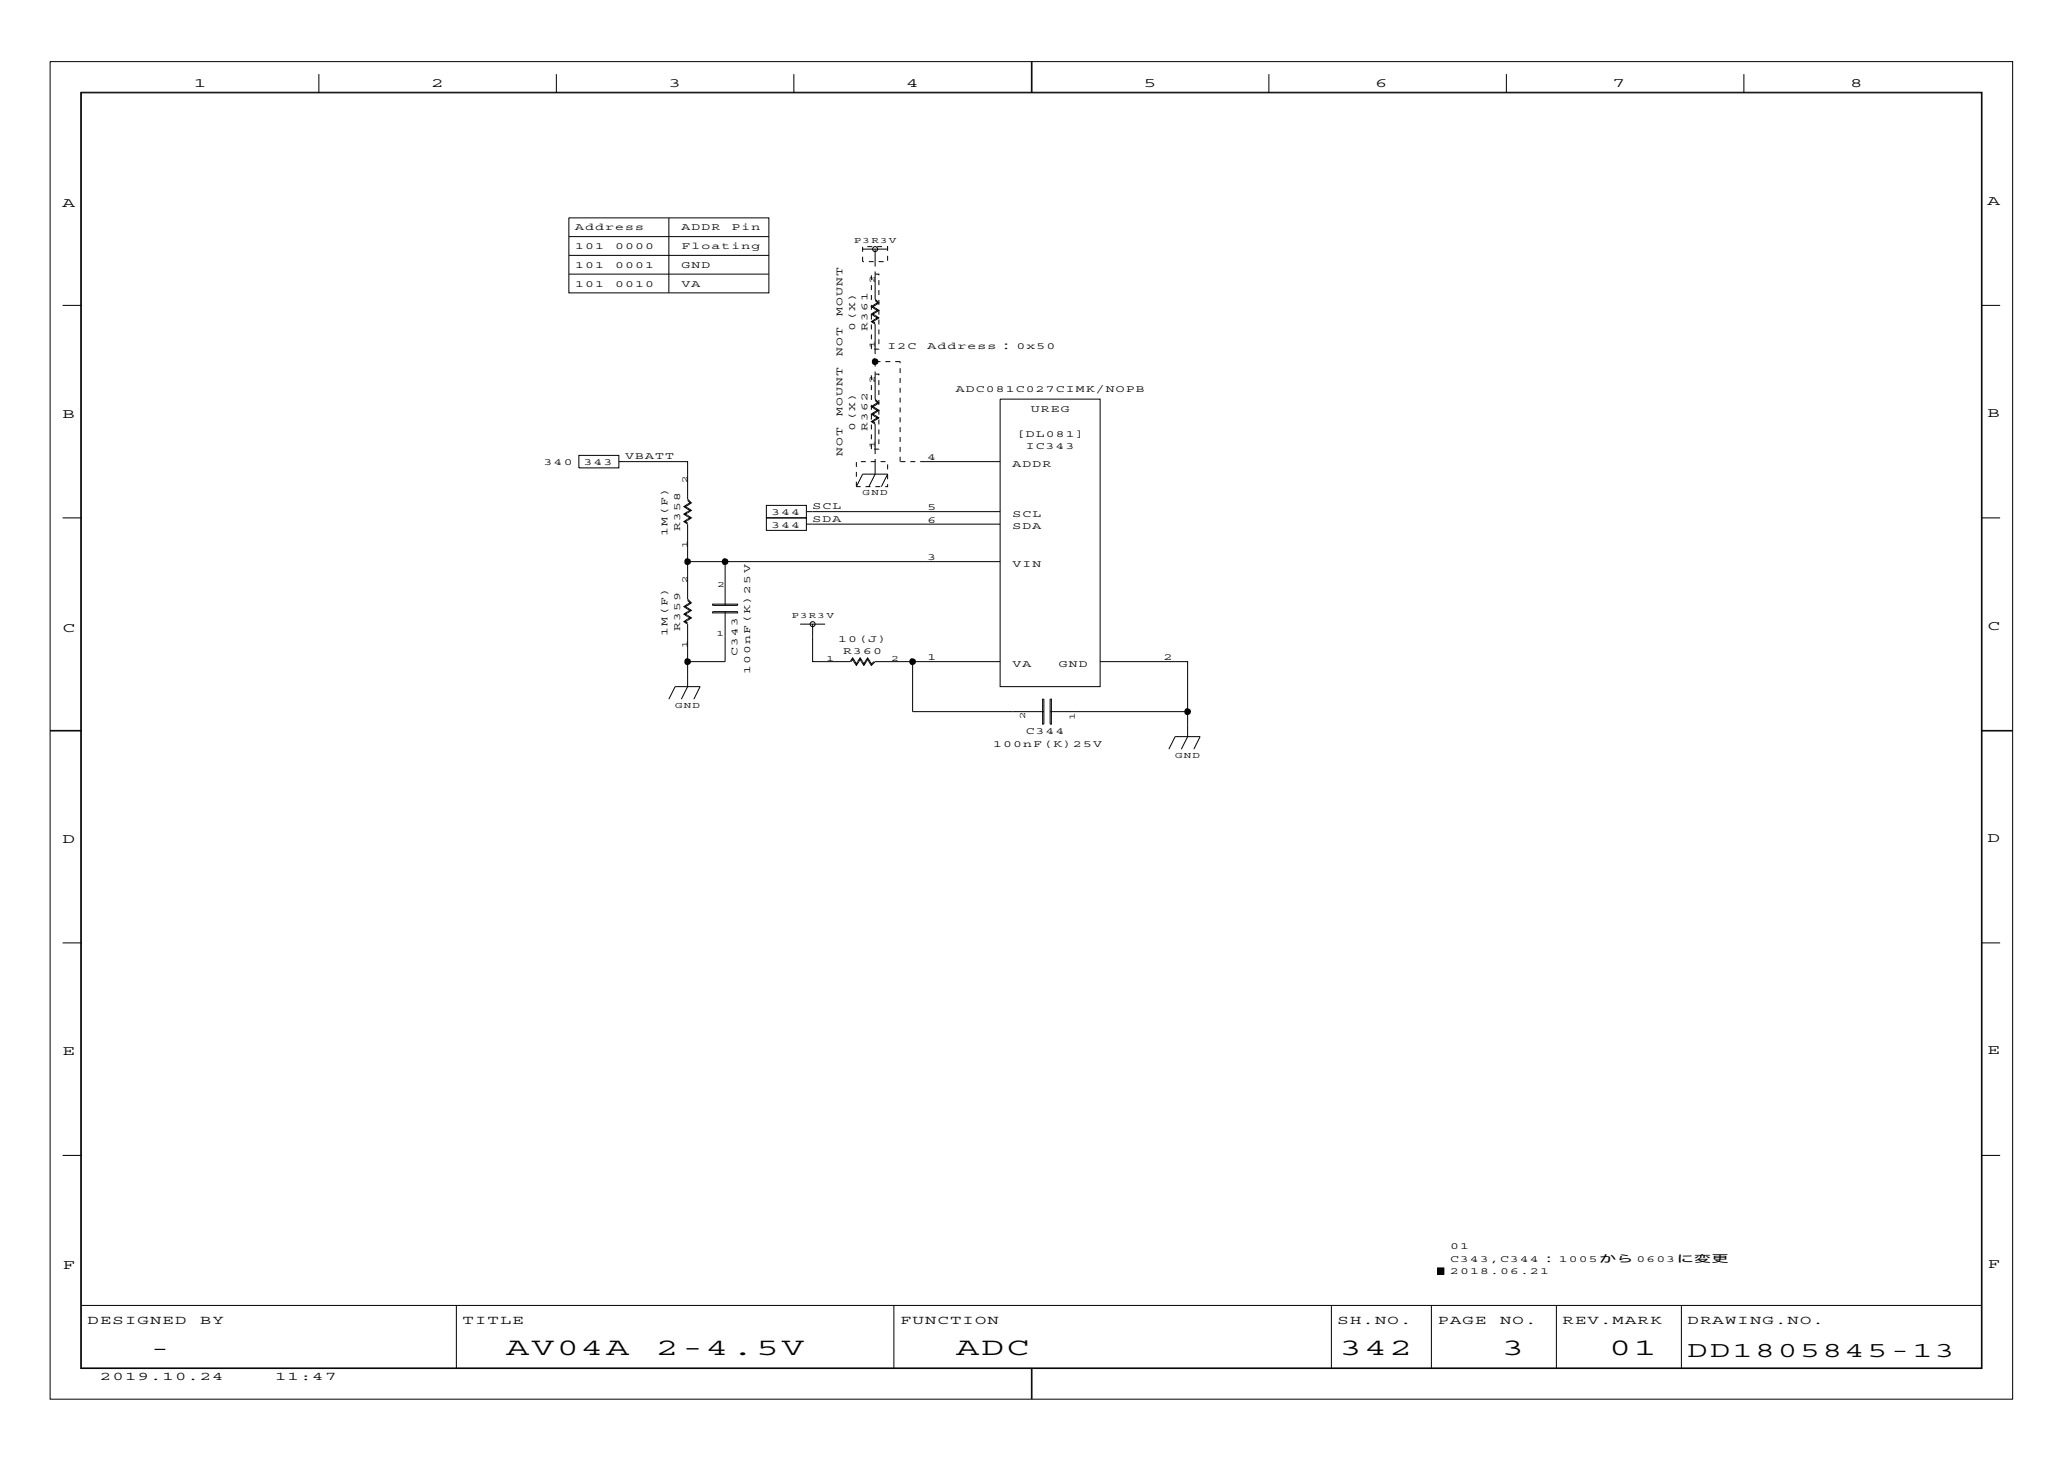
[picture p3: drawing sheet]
<svg xmlns="http://www.w3.org/2000/svg" width="297mm" height="210mm" viewBox="0 0 297 210" stroke-linecap="round" stroke-linejoin="round" font-family="sans-serif">
<g fill="none" stroke="#000" stroke-width=".14">
<path d="M7.2 8.9h282v192.1h-282zM11.6 13.3h273.2v183.3h-273.2zM11.7 13.3h273v183.2h-273zM45.8 10.6v2.7M79.9 10.6v2.7M114.1 10.6v2.7M148.2 8.9v4.4M148.3 8.9v4.4M182.3 10.6v2.7M216.4 10.6v2.7M250.6 10.6v2.7M81.7 31.3h28.8v10.8h-28.8z"/>
<path d="M81.7 34h28.8M81.7 36.7h28.8M81.7 39.4h28.8M96.1 31.3v10.8M123.9 35.5v.7M123.9 36.9v.7h.2M123.9 35.8h3.6M124.6 35.4h.7M124.8 37.6h.7M125.2 39.6v.7M125.7 39.4h.6v.2M125.7 39v4l.6 .5-.9 .6 .9 .5-.9 .5 .9 .6-.9 .5 .3 .2"/>
<path d="M125.7 37.6v.7M125.7 35.8v1.8M126 35.4h.7M126.2 37.6h.7M127.4 35.4h.1v.7M127.5 36.8v.7M9 43.9h2.7M125.2 53.9v.7M125.2 55.3v.7M125.2 56.8v.7M125.2 58.2v.7M125.2 59.6v.7"/>
<path d="M125.2 41v.7M125.2 42.4v.7M125.2 43.8v.7M125.2 45.2v.7M125.2 46.6v.7M125.2 48v.7M125.2 49.5v.7M125.7 53.4v.4h.6v.1M125.7 51.6v1.1M125.7 43.7l-.5 .4 .9 .5-.9 .5 .9 .6-.9 .5 .5 .4v4.3M125.7 43.2l.4 .3-.4 .2M125.7 57.5l.4 .4-.9 .5 .9 .6-.9 .5 .9 .5-.9 .6 .5 .3"/>
<path d="M125.7 53.8v3.5l.6 .6-.9 .5 .9 .6-.9 .5 .9 .5-.9 .6 .3 .2M125.8 52h.7M126.3 54.6v.7M126.3 56v.7M126.3 57.5v.7M126.3 58.9v.7M126.3 50.2h-.7M126.3 40.3v.7M126.3 41.7v.7M126.3 43.1v.7M126.3 44.5v.7M126.3 45.9v.7"/>
<path d="M126.3 47.3v.7M126.3 48.7v.7M127.2 52h.7M128.6 52h.7M129.3 52v.2M129.3 52.9v.7M129.3 54.3v.7M129.3 55.7v.7M129.3 57.1v.7M129.3 58.5v.8M129.3 60v.7M143.7 57.3h14.4v41.4h-14.4z"/>
<path d="M284.7 43.9h2.7M9 74.4h2.7M83.2 65.4h5.7v1.8h-5.7zM88.9 66.3h.9M89.8 66.3h9v5.4l.5 .6-.9 .5 .9 .5-.9 .6 .9 .5-.9 .5 .4 .2M98.8 71.9l.4 .4-.9 .5 .9 .5-.9 .6 .9 .5-.9 .5 .5 .4v10.8l.5 .5-.9 .6 .9 .5-.9 .5 .9 .6-.9 .5 .4 .2M110.1 72.6h5.8v1.8h-5.8zM110.1 74.4h5.8v1.8h-5.8zM123 66.4v.7M123 67.8v.7M123 69.2v.7h.6M123 69.9l.9-1.8h3.6l-.9 1.8"/>
<path d="M123.7 66.3h.7M124.4 69.9h.7M125.1 66.3h.7M125.2 61v.7M125.2 62.4v.7M125.2 63.8v.7M125.7 64.5v.7M125.7 65.9v.4M125.7 60.9v3.6M125.7 66.3v1.8l-.9 1.8M125.8 69.9h.7M126.3 64.5h-.7"/>
<path d="M126.3 60.3v.7M126.3 61.7v.7M126.3 63.1v.7M126.5 66.3h.7M127.5 69.6v.3h-.3M127.5 66.7v.7M127.5 68.1v.7M129.3 61.4v.7M129.3 62.8v.7M129.3 64.2v.7M129.3 65.6v.7M129.4 66.3h.7"/>
<path d="M130.8 66.3h.7M132.2 66.3h.7M132.9 66.3h10.8M143.7 73.5h-27.8M143.7 75.3h-27.8M284.7 74.4h2.7M98.8 80.7h44.9M98.8 86.3l.4 .3-.9 .6 .9 .5-.9 .5 .9 .6-.9 .5 .5 .4v9l-.9 1.7M102.4 87.9h3.6v.2h-3.6zM102.4 86.8h3.6v.2h-3.6zM104.2 87.9v7.2h-5.4M104.2 80.7v6.3"/>
<path d="M115 89.7h3.5M116.8 89.7v5.4h5.3l.4-.6 .5 .9 .2-.3M122.3 95.1l.2-.4 .2 .4M122.7 95.1l.3 .5 .4-.5M123.2 95.1l.4-.6 .3 .6M123.4 95.1l.2-.4 .5 .9 .6-.9 .5 .9 .5-.5h3.6M123.9 95.1l.2 .3 .6-.9 .5 .9 .4-.3M129.3 95.1h14.4M131.1 95.1v7.1h18.9M158.1 95.1h10.7M168.8 95.1h1.8v10.7l-.9 1.8M7.2 105h4.5"/>
<path d="M7.2 104.9h4.5M96.1 100.4l.9-1.7h3.6l-.9 1.7M149.8 100.4h.2v3.6h-.2zM150.9 100.4h.2v3.6h-.2zM167.9 107.6l.9-1.8h3.6l-.9 1.8M170.6 102.2h-19.7M284.7 104.9h4.5M284.7 105h4.5M9 135.5h2.7M284.7 135.5h2.7M9 166h2.7M284.7 166h2.7"/>
<path d="M11.7 187.6h273M65.6 187.6v8.9M128.4 187.6v8.9M148.2 196.5v4.5M148.3 196.5v4.5M191.3 187.6v8.9M205.7 187.6v8.9M206.6 182.2h.8v.9h-.8zM223.6 187.6v8.9M241.6 187.6v8.9"/>
<circle cx="125.7" cy="35.8" r=".36"/>
<circle cx="116.8" cy="89.7" r=".36"/>
</g>
<path d="M125.4 51.5h.3l.4 .2 .1 .3-.1 .3-.4 .1-.3-.1-.1-.2v-.3zM98.5 80.3l.3-.1 .4 .2 .1 .3-.1 .3-.5 .2-.2-.1-.2-.3v-.3zM98.5 94.6h.3l.4 .2 .1 .3-.1 .3-.5 .1-.2-.1-.2-.2v-.3zM103.9 80.3l.3-.1 .4 .2 .1 .3-.1 .3-.5 .2-.3-.1-.1-.3v-.3zM130.8 94.6h.3l.4 .2 .1 .3-.1 .3-.4 .1-.3-.1-.1-.2v-.3zM170.3 101.8h.3l.4 .2 .1 .2-.1 .4-.4 .1-.3-.1-.1-.2v-.3zM206.6 182.2h.8v.9h-.8z" fill="#000"/>
<g font-size="3.6">
<text x="72.8" y="194.7">AV04A</text>
<text x="94.3" y="194.7">2-4.5V</text>
<text x="137.4" y="194.7">ADC</text>
<text x="192.5" y="194.7">342</text>
<text x="215.9" y="194.7">3</text>
<text x="231.2" y="194.7">01</text>
</g>
<g font-size="3.2">
<text x="21.6" y="194.7">-</text>
<text x="242.5" y="194.9">DD1805845-13</text>
</g>
<g font-size="2">
<text x="27.9" y="12.4">1</text>
<text x="62" y="12.4">2</text>
<text x="96.1" y="12.4">3</text>
<text x="130.2" y="12.4">4</text>
<text x="164.3" y="12.4">5</text>
<text x="197.6" y="12.4">6</text>
<text x="231.7" y="12.4">7</text>
<text x="265.8" y="12.4">8</text>
<text x="9" y="29.7">A</text>
<text x="285.6" y="29.5">A</text>
<text x="285.6" y="59.9">B</text>
<text x="9" y="60">B</text>
<text x="9" y="90.7">C</text>
<text x="285.6" y="90.6">C</text>
<text x="9" y="121.1">D</text>
<text x="285.6" y="120.9">D</text>
<text x="9" y="151.6">E</text>
<text x="285.6" y="151.5">E</text>
<text x="9" y="182.3">F</text>
<text x="285.6" y="182.2">F</text>
</g>
<g font-size="1.8">
<text x="12.6" y="190.2">DESIGNED</text>
<text x="28.8" y="190.2">BY</text>
<text x="66.5" y="190.2">TITLE</text>
<text x="129.3" y="190.2">FUNCTION</text>
<text x="192.2" y="190.2">SH.NO.</text>
<text x="206.6" y="190.2">PAGE</text>
<text x="215.5" y="190.2">NO.</text>
<text x="224.5" y="190.2">REV.MARK</text>
<text x="242.5" y="190.2">DRAWING.NO.</text>
<text x="14.4" y="198.3">2019.10.24</text>
<text x="39.5" y="198.3">11:47</text>
</g>
<g font-size="1.4">
<text x="82.6" y="33.1">Address</text>
<text x="82.6" y="35.8">101</text>
<text x="88.4" y="35.8">0000</text>
<text x="97.9" y="33.1">ADDR</text>
<text x="97.9" y="35.8">Floating</text>
<text x="105.1" y="33.1">Pin</text>
<text x="82.6" y="38.5">101</text>
<text x="82.6" y="41.2">101</text>
<text x="88.4" y="38.5">0001</text>
<text x="88.4" y="41.2">0010</text>
<text x="97.9" y="38.5">GND</text>
<text x="97.9" y="41.2">VA</text>
<text x="121.1" y="45.4" transform="rotate(-90 121.1 45.4)">MOUNT</text>
<text x="122.9" y="47.6" transform="rotate(-90 122.9 47.6)">0(X)</text>
<text x="124.7" y="47.6" transform="rotate(-90 124.7 47.6)">R361</text>
<text x="121.1" y="51.1" transform="rotate(-90 121.1 51.1)">NOT</text>
<text x="127.5" y="50.2">I2C</text>
<text x="133.3" y="50.2">Address：0x50</text>
<text x="121.1" y="59.8" transform="rotate(-90 121.1 59.8)">MOUNT</text>
<text x="137.3" y="56.3">ADC081C027CIMK/NOPB</text>
<text x="148.1" y="59.1">UREG</text>
<text x="89.8" y="66">VBATT</text>
<text x="121.1" y="65.5" transform="rotate(-90 121.1 65.5)">NOT</text>
<text x="122.9" y="61.9" transform="rotate(-90 122.9 61.9)">0(X)</text>
<text x="124.7" y="61.9" transform="rotate(-90 124.7 61.9)">R362</text>
<text x="145.9" y="62.7">[DL081]</text>
<text x="147.4" y="64.5">IC343</text>
<text x="78.1" y="66.9">340</text>
<text x="83.9" y="66.9">343</text>
<text x="133.3" y="66.1">4</text>
<text x="145.5" y="67">ADDR</text>
<text x="95.9" y="77" transform="rotate(-90 95.9 77)">1M(F)</text>
<text x="97.7" y="76.3" transform="rotate(-90 97.7 76.3)">R358</text>
<text x="110.8" y="74">344</text>
<text x="110.8" y="75.8">344</text>
<text x="116.8" y="73.1">SCL</text>
<text x="116.8" y="74.9">SDA</text>
<text x="133.3" y="73.3">5</text>
<text x="133.3" y="75.1">6</text>
<text x="145.5" y="74.2">SCL</text>
<text x="145.5" y="76">SDA</text>
<text x="133.3" y="80.5">3</text>
<text x="145.5" y="81.4">VIN</text>
<text x="95.9" y="91.4" transform="rotate(-90 95.9 91.4)">1M(F)</text>
<text x="97.7" y="90.7" transform="rotate(-90 97.7 90.7)">R359</text>
<text x="106" y="94.3" transform="rotate(-90 106 94.3)">C343</text>
<text x="120.4" y="92.2">10(J)</text>
<text x="121.2" y="94">R360</text>
<text x="133.3" y="94.9">1</text>
<text x="145.5" y="95.8">VA</text>
<text x="152.1" y="95.8">GND</text>
<text x="167.2" y="94.9">2</text>
<text x="107.8" y="96.8" transform="rotate(-90 107.8 96.8)">100nF(K)25V</text>
<text x="142.7" y="107.3">100nF(K)25V</text>
<text x="147.4" y="105.5">C344</text>
<text x="208.3" y="179.5">01</text>
<text x="208.3" y="183.1">2018.06.21</text>
<text x="208.3" y="181.3">C343,C344：1005から 0603に変更</text>
</g>
<g font-size="1.3">
<text x="122.7" y="34.9">P3R3V</text>
<text x="125.7" y="40.6" transform="rotate(-90 125.7 40.6)">2</text>
<text x="125.7" y="50" transform="rotate(-90 125.7 50)">1</text>
<text x="125.7" y="55" transform="rotate(-90 125.7 55)">2</text>
<text x="125.7" y="64.3" transform="rotate(-90 125.7 64.3)">1</text>
<text x="98.8" y="69.4" transform="rotate(-90 98.8 69.4)">2</text>
<text x="123.9" y="71.2">GND</text>
<text x="98.8" y="83.7" transform="rotate(-90 98.8 83.7)">2</text>
<text x="98.8" y="78.7" transform="rotate(-90 98.8 78.7)">1</text>
<text x="103.1" y="84.3">2</text>
<text x="113.7" y="88.8">P3R3V</text>
<text x="98.8" y="93.1" transform="rotate(-90 98.8 93.1)">1</text>
<text x="102.9" y="91.4">1</text>
<text x="118.7" y="95">1</text>
<text x="128.1" y="95">2</text>
<text x="97" y="101.7">GND</text>
<text x="147.3" y="103.3" transform="rotate(-90 147.3 103.3)">2</text>
<text x="154.4" y="103.5" transform="rotate(-90 154.4 103.5)">1</text>
<text x="168.8" y="108.9">GND</text>
</g>
</svg>
